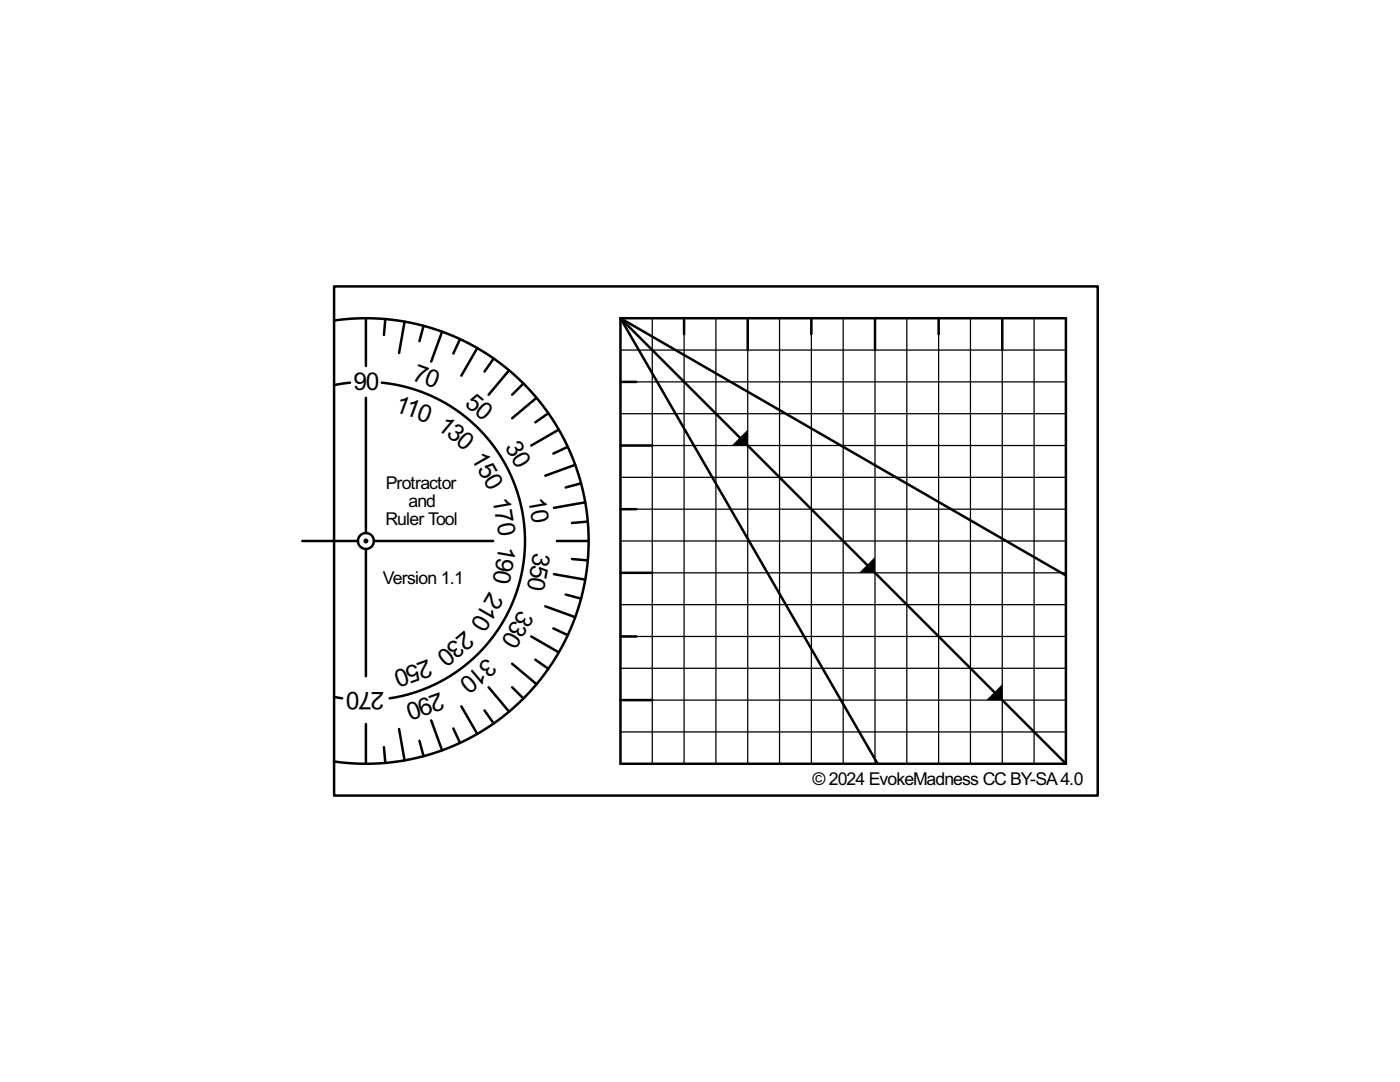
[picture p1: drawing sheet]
<svg xmlns="http://www.w3.org/2000/svg" width="279mm" height="216mm" viewBox="0 0 279 216" stroke-linecap="round" stroke-linejoin="round" font-family="sans-serif">
<g fill="none" stroke="#000" stroke-width=".5">
<path d="M66.7 57.1h152.4v101.6h-152.4zM66.7 64l4.6-.5 4.8 .1 4.8 .6 4.5 1.1 4.4 1.5 4.4 2.1 4.1 2.5 3.8 2.9 3.4 3.3 3.1 3.7 2.7 4 2.1 4.2 1.8 4.4 1.3 4.7 .7 4.7 .3 4.7-.3 4.6-.7 4.8-1.3 4.6-1.8 4.5-2.2 4.2-2.6 3.9-3.1 3.7-3.3 3.2-3.8 3-4.1 2.5-4.2 2-4.5 1.6-4.7 1.1-4.6 .6-4.8 .1-4.8-.5M69.9 76.4l-3.2 .4M73 63.5v9.5M73 79.4v27M76.2 76.4l2.8 .4 2.8 .6 2.7 .9 2.6 1.2 2.6 1.4 2.3 1.6 2.3 1.9 2 2 1.9 2.2 1.6 2.2 1.4 2.5 1.2 2.7 1 2.7 .7 2.8 .5 2.8 .2 2.9-.1 2.9-.3 2.8-.6 2.8-.8 2.8-1.1 2.7-1.3 2.5-1.6 2.5-1.7 2.2-1.9 2.1-2.1 1.9-2.3 1.7-2.5 1.6-2.5 1.2-2.6 1.1-2.8 .8-2.8 .5M76.9 63.7l-.3 3.1M80.7 64.2l-1.1 6.2M84.5 65l-.8 3.1M88.2 66.2l-2.1 5.9M91.8 67.7l-1.3 2.8M95.2 69.5l-3.1 5.5"/>
<path d="M98.5 71.5l-1.8 2.6M101.6 73.9l-4.1 4.9M104.5 76.5l-2.3 2.3M107.1 79.4l-4.9 4.1M123.8 63.5v88.9h88.9M123.8 63.5h88.9v88.9M123.8 63.5l88.9 51.3M123.8 63.5l88.9 88.9M123.8 63.5l51.4 88.9M123.8 76.2h3.2M136.5 63.5v3.2M149.2 63.5v6.3"/>
<path d="M161.9 63.5v3.2M174.6 63.5v6.3M187.3 63.5v3.2M200 63.5v6.3M109.4 82.5l-2.6 1.8M111.5 85.7l-5.5 3.2M113.3 89.2l-2.9 1.3M114.8 92.7l-6 2.2M116 96.4l-3.1 .9M123.8 88.9h6.4M60.3 107.9h11.1M73 109.5v25.4"/>
<path d="M74.6 107.9h23.8M110.5 114.6l6.3 1.1M111.1 107.9h6.4M112.9 118.6l3.1 .9M114.1 111.5l3.2 .3M116.8 100.2l-6.3 1.1M117.3 104.1l-3.2 .3M123.8 114.3h6.4M123.8 101.6h3.2M66.7 139.1l1.6 .2M97.5 137.1l4.1 4.9M102.2 137.1l2.3 2.3"/>
<path d="M102.2 132.4l4.9 4.1M106 127l5.5 3.2M106.8 131.6l2.6 1.8M108.8 121l6 2.2M110.4 125.4l2.9 1.3M123.8 139.7h6.4M123.8 127h3.2M73 144.5v7.9M76.6 149.1l.3 3.1M79.6 145.5l1.1 6.2M83.7 147.8l.8 3.1M86.1 143.8l2.1 5.9"/>
<path d="M90.5 145.4l1.3 2.8M92.1 140.9l3.1 5.5M96.7 141.8l1.8 2.6"/>
<circle cx="73" cy="107.9" r="1.59"/>
</g>
<g fill="none" stroke="#000" stroke-width=".25">
<path d="M123.8 69.8h88.9M123.8 76.2h88.9M130.2 63.5v88.9M136.5 63.5v88.9M142.9 63.5v88.9M149.2 63.5v88.9M155.6 63.5v88.9M161.9 63.5v88.9M168.3 63.5v88.9M174.6 63.5v88.9M181 63.5v88.9M187.3 63.5v88.9"/>
<path d="M193.7 63.5v88.9M200 63.5v88.9M206.4 63.5v88.9M123.8 82.5h88.9M123.8 88.9h88.9M123.8 95.2h88.9M123.8 101.6h88.9M123.8 107.9h88.9M123.8 114.3h88.9M123.8 120.6h88.9M123.8 127h88.9M123.8 133.3h88.9"/>
<path d="M123.8 139.7h88.9M123.8 146h88.9"/>
</g>
<path d="M146 88.9l3.2-3.2v3.2zM171.4 114.3l3.2-3.2v3.2zM196.8 139.7l3.2-3.2v3.2z" fill="#000"/>
<circle cx="73" cy="108" r=".25" fill="#000" stroke="#000" stroke-width=".5"/>
<g font-size="4.4">
<text x="70.6" y="77.8">90</text>
<text x="82.1" y="75.8" transform="rotate(20 82.1 75.8)">70</text>
<text x="78.6" y="81.9" transform="rotate(20 78.6 81.9)">110</text>
<text x="92.6" y="80.8" transform="rotate(40 92.6 80.8)">50</text>
<text x="87" y="85.3" transform="rotate(40 87 85.3)">130</text>
<text x="100.7" y="89.2" transform="rotate(60 100.7 89.2)">30</text>
<text x="93.9" y="91.5" transform="rotate(60 93.9 91.5)">150</text>
<text x="98.3" y="99.6" transform="rotate(80 98.3 99.6)">170</text>
<text x="105.4" y="99.6" transform="rotate(80 105.4 99.6)">10</text>
<text x="99.6" y="108.7" transform="rotate(100 99.6 108.7)">190</text>
<text x="106.5" y="110.1" transform="rotate(100 106.5 110.1)">350</text>
<text x="97.7" y="117.9" transform="rotate(120 97.7 117.9)">210</text>
<text x="92.8" y="125.8" transform="rotate(140 92.8 125.8)">230</text>
<text x="101.3" y="125.7" transform="rotate(120 101.3 125.7)">0</text>
<text x="103.7" y="121.4" transform="rotate(120 103.7 121.4)">3</text>
<text x="85.5" y="131.4" transform="rotate(160 85.5 131.4)">250</text>
<text x="97.3" y="131.1" transform="rotate(140 97.3 131.1)">310</text>
<text x="76.7" y="138.1" transform="rotate(-180 76.7 138.1)">270</text>
<text x="87.9" y="138" transform="rotate(160 87.9 138)">290</text>
</g>
<g font-size="3.2">
<text x="77" y="97.6">Protractor</text>
<text x="81.5" y="101.2">and</text>
<text x="77" y="104.7">Ruler Tool</text>
<text x="76.4" y="116.6">Version 1.1</text>
<text x="162.2" y="156.7">© 2024 EvokeMadness CC BY-SA4.0</text>
</g>
</svg>
